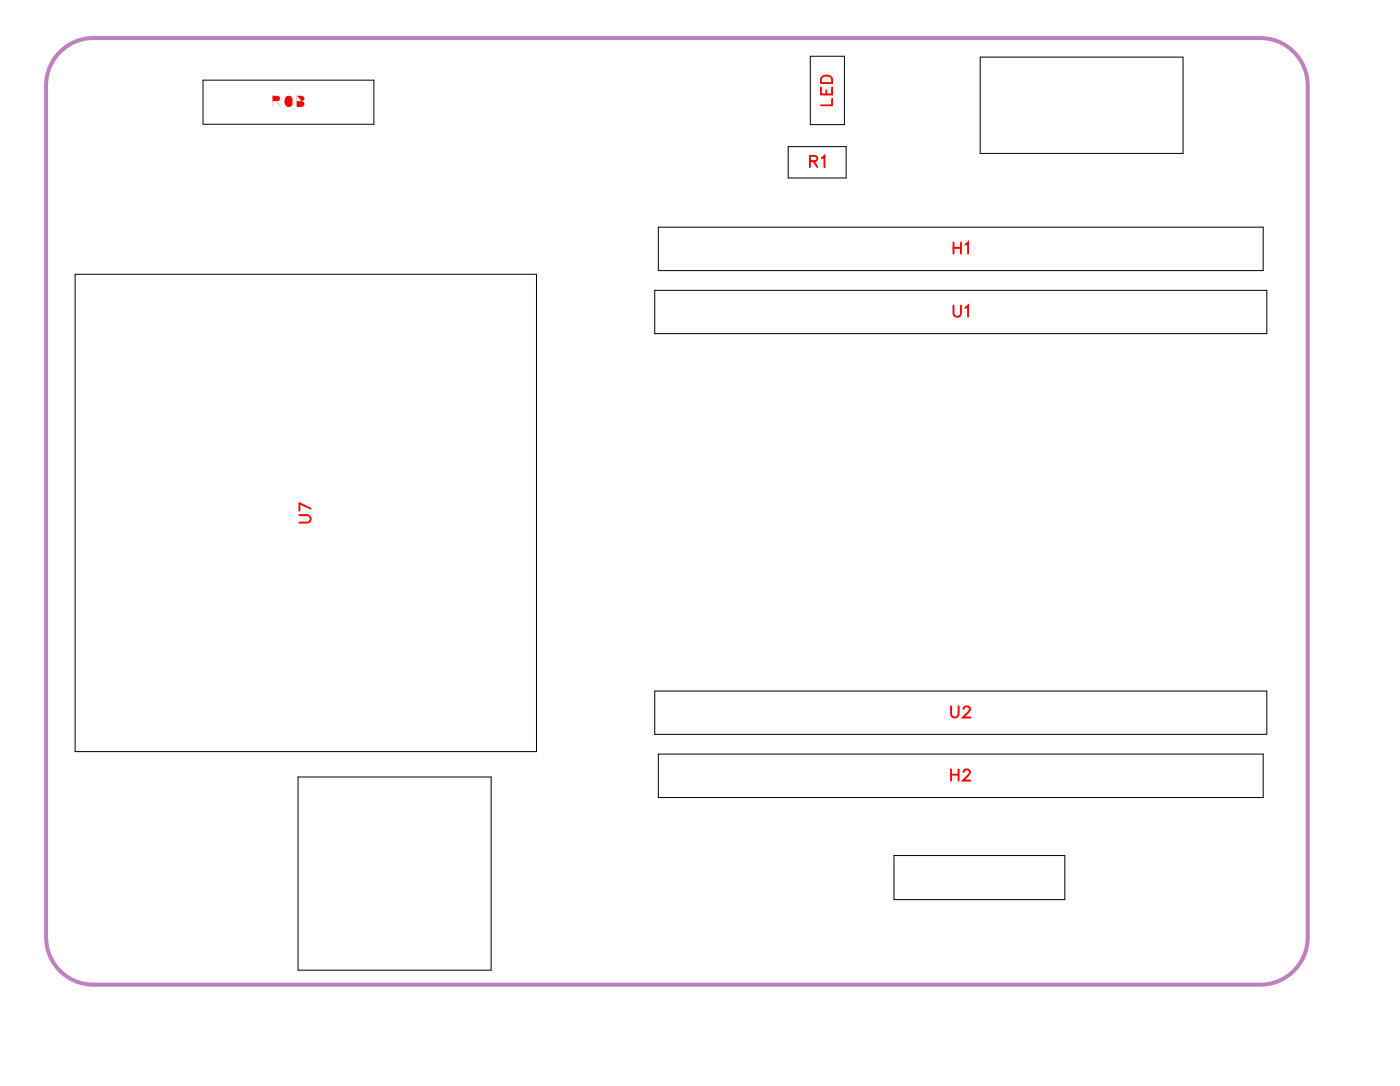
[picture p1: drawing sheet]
<svg xmlns="http://www.w3.org/2000/svg" width="89mm" height="69mm" viewBox="0 0 89 69" stroke-linecap="round" stroke-linejoin="round" font-family="sans-serif">
<path d="M82.9 5.4v54a3 3 0 0 1-3 3h-74a3 3 0 0 1-3-3v-54a3 3 0 0 1 3-3h74a3 3 0 0 1 3 3" fill="none" stroke="#bf80bf" stroke-width=".25"/>
<path d="M4.8 17.4h29.2v30.2h-29.2zM12.9 5.1h10.8v2.8h-10.8zM41.5 18.4h38.8v2.7h-38.8zM41.7 14.4h38.4v2.8h-38.4zM50 9.3h3.7v2h-3.7zM51.4 3.6h2.1v4.3h-2.1zM62.2 3.6h12.8v6.1h-12.8zM18.9 49.3h12.2v12.2h-12.2zM41.5 43.8h38.8v2.7h-38.8zM41.7 47.8h38.4v2.8h-38.4zM56.7 54.2h10.8v2.8h-10.8z" fill="none" stroke="#000" stroke-width=".06"/>
<path d="M60.5 19.4v.5l.2 .2 .2-.1v-.6M60.5 15.4v.7M60.5 15.7h.4M60.9 15.4v.7M61.2 15.5l.2-.1v.7M61.2 19.5l.2-.1v.7M60.3 44.8v.5l.2 .2 .2-.1 .1-.6M60.3 48.8v.7M60.3 49.1h.5M60.8 48.8v.7M61.1 48.9l.1-.1h.2l.1 .1-.1 .2-.3 .4h.4M61.1 44.9l.1-.1h.2l.1 .1-.1 .2-.3 .4h.4" fill="none" stroke="#f00" stroke-width=".12"/>
<path d="M18.1 6.2a.34 .34 0 0 0 0 .4 .34 .34 0 0 0 .3 .1l.1-.1v-.4l-.1-.1zM18.8 6.4h.4l.1 .3-.5 .1zM18.8 6.1h.4l.1 .2-.2 .1zM17.3 6.1h.4v.2l-.4 .1zM17.5 6.4l.3 .4zM17.3 6.1v.7zM18.4 6.5h.1zM18.8 6.1v.7z" fill="#f00"/>
<path d="M51.4 10.2h.4v-.2l-.1-.1h-.3v.7M51.6 10.2l.2 .4M52.1 5.5v.5h.7v-.5M52.1 10l.2-.1v.7M52.2 4.9l.1-.1 .4 .1 .1 .4h-.7zM52.4 5.7v.3M52.8 6.3v.4h-.7M19 32.7h.5l.2 .2-.1 .2h-.6M19.7 32.2l-.7-.3v.5" fill="none" stroke="#f00" stroke-width=".12"/>
<g font-size="1.2" fill="#fff">
<text x="17.2" y="7.1">RGB彩灯</text>
<text x="51.3" y="10.9">R1</text>
<text x="53.1" y="6.7" transform="rotate(-90 53.1 6.7)">LED</text>
<text x="60.4" y="16.4">H1</text>
<text x="60.4" y="20.4">U1</text>
<text x="20" y="33.2" transform="rotate(-90 20 33.2)">U7</text>
<text x="60.3" y="45.8">U2</text>
<text x="60.3" y="49.8">H2</text>
<text x="62.1" y="56.2">超声波模块</text>
</g>
</svg>
